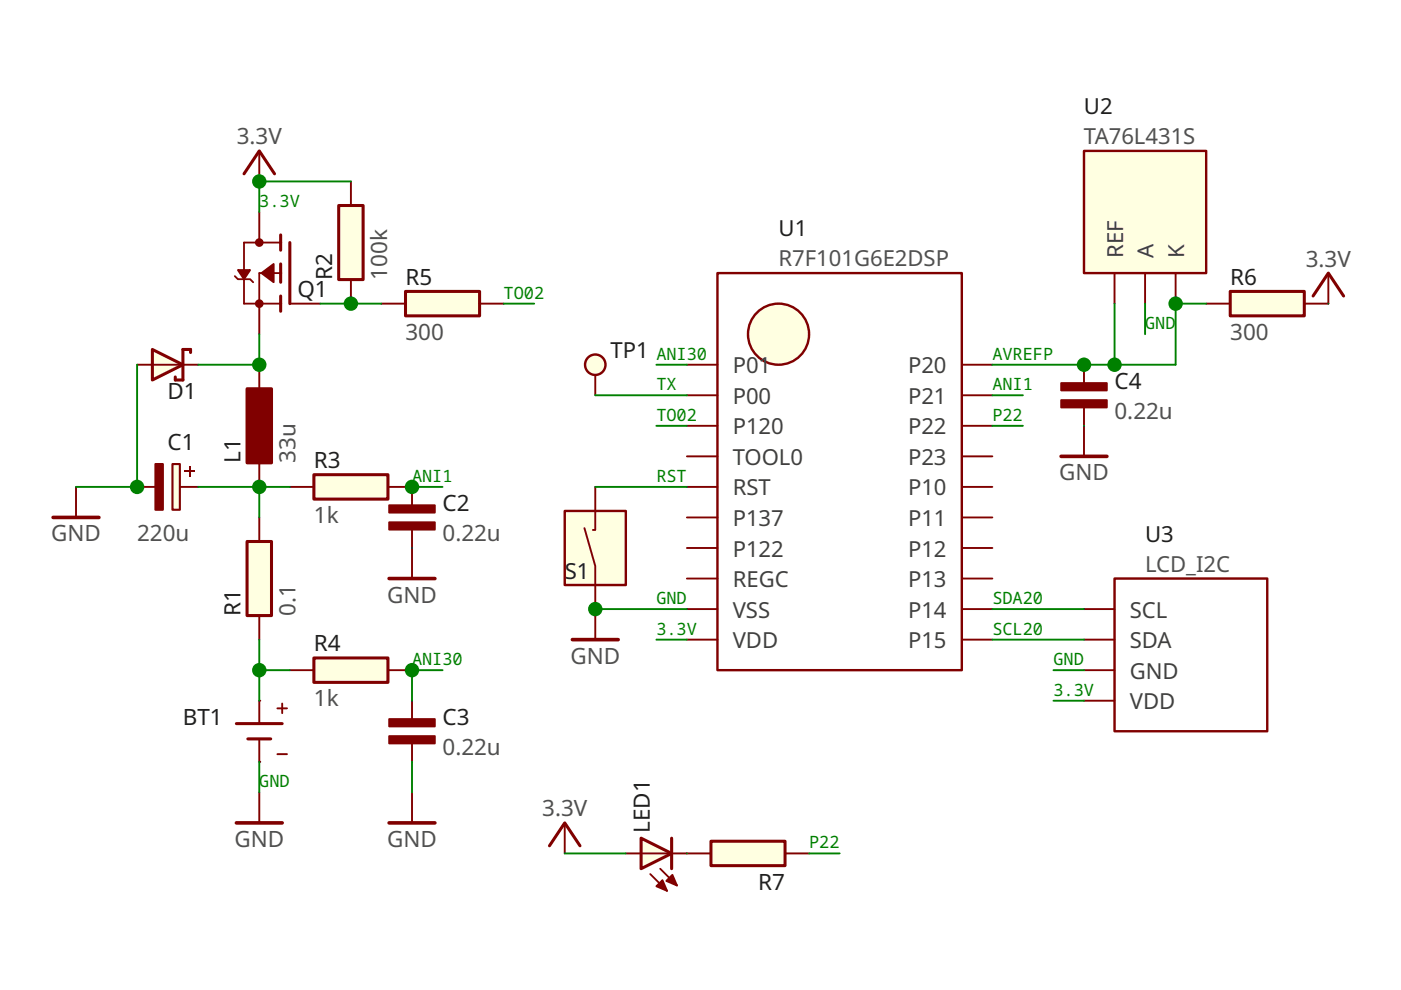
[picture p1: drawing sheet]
<svg xmlns="http://www.w3.org/2000/svg" width="297mm" height="210mm" viewBox="0 0 297 210" stroke-linecap="round" stroke-linejoin="round" font-family="sans-serif">
<path d="M82.5 122.7h9.7" fill="none" stroke="#800000" stroke-width=".76"/>
<path d="M87.4 116.2v6.5M229.8 129.1h6.5M229.8 135.6h6.5M229.8 142.1h6.5M229.8 148.6h6.5" fill="none" stroke="#800000" stroke-width=".4"/>
<path d="M236.3 122.7h32.4v32.3h-32.4z" fill="none" stroke="#800000" stroke-width=".51"/>
<path d="M71.8 43.6h5.2v15.7h-5.2z" fill-rule="evenodd" fill="#ffffe1" stroke="#800000" stroke-width=".65"/>
<path d="M74.4 38.5v5.1M74.4 59.3v5.1M55 77.3v5.1M229.8 77.3v3.9M55 98.1v5.1M229.8 86.4v3.9M119.7 174.5v6.4" fill="none" stroke="#800000" stroke-width=".4"/>
<path d="M52.4 82.4h5.2v15.7h-5.2z" fill-rule="evenodd" fill="#800000" stroke="#800000" stroke-width=".65"/>
<path d="M116.5 179.3l3.2-4.8 3.3 4.8" fill="none" stroke="#800000" stroke-width=".65"/>
<g fill="#800000" stroke="#800000" stroke-width=".38">
<path d="M225 81.2h9.7v1.6h-9.7z" fill-rule="evenodd"/>
<path d="M225 84.8h9.7v1.6h-9.7z" fill-rule="evenodd"/>
</g>
<path d="M52.4 114.8h5.2v15.7h-5.2z" fill-rule="evenodd" fill="#ffffe1" stroke="#800000" stroke-width=".65"/>
<path d="M55 109.7v5.1M55 130.5v5.1" fill="none" stroke="#800000" stroke-width=".4"/>
<g fill="#ffffe1" stroke="#800000" stroke-width=".65">
<path d="M59.5 57.9v1.9z"/>
<path d="M59.5 56v1.9z"/>
<path d="M59.5 64.4v1.6z"/>
<path d="M59.5 62.8v1.6z"/>
<path d="M59.5 51.4v1.6z"/>
<path d="M59.5 49.8v1.6z"/>
<path d="M61.4 51.4v13z"/>
</g>
<g fill="#ffffe1" stroke="#800000" stroke-width=".39">
<path d="M55 57.9h4.5z"/>
<path d="M55 57.9v6.5z"/>
<path d="M55 51.4h4.5z"/>
<path d="M51.7 59.2v5.2z"/>
<path d="M51.7 51.4v7.8z"/>
<path d="M51.7 51.4h3.3z"/>
<path d="M51.7 64.4h7.8z"/>
</g>
<g fill="#800000" stroke="#800000" stroke-width=".39">
<path d="M50.4 57.3h2.6l-1.3 1.9z"/>
<path d="M55.4 57.9l2.6-1.9v3.8z"/>
</g>
<g fill="#800000">
<circle cx="55" cy="51.4" r=".92"/>
<circle cx="55" cy="64.4" r=".92"/>
</g>
<path d="M49.8 58.6l.6 .6h2.6l.7 .6" fill="none" stroke="#800000" stroke-width=".39"/>
<path d="M55 45v6.4M55 64.4v6.5M61.4 64.4h6.5M229.8 90.3v6.5" fill="none" stroke="#800000" stroke-width=".4"/>
<path d="M225 96.8h9.7" fill="none" stroke="#800000" stroke-width=".76"/>
<path d="M66.5 100.6h15.8v5.2h-15.8z" fill-rule="evenodd" fill="#ffffe1" stroke="#800000" stroke-width=".65"/>
<path d="M61.4 103.2h5.1M82.3 103.2h5.1" fill="none" stroke="#800000" stroke-width=".4"/>
<path d="M119.7 108.3h13v15.7h-13z" fill-rule="evenodd" fill="#ffffe1" stroke="#800000" stroke-width=".51"/>
<path d="M123.9 112l2.3 8v4M126.2 108.3v4.1h-.5" fill="none" stroke="#800000" stroke-width=".41"/>
<path d="M16.1 103.2v6.5M126.2 103.2v5.1M126.2 124v5.1" fill="none" stroke="#800000" stroke-width=".4"/>
<path d="M11.3 109.7h9.7" fill="none" stroke="#800000" stroke-width=".76"/>
<circle cx="165.1" cy="70.9" r="6.5" fill="#ffffe1" stroke="#800000" stroke-width=".51"/>
<path d="M152.1 57.9h51.8v84.2h-51.8z" fill="none" stroke="#800000" stroke-width=".51"/>
<g fill="none" stroke="#800000" stroke-width=".4">
<path d="M145.6 77.3h6.5M203.9 77.3h6.5M145.6 90.3h6.5M145.6 96.8h6.5M145.6 83.8h6.5M203.9 90.3h6.5M203.9 96.8h6.5M203.9 83.8h6.5M145.6 103.2h6.5M145.6 116.2h6.5M145.6 109.7h6.5M203.9 103.2h6.5"/>
<path d="M203.9 116.2h6.5M203.9 109.7h6.5M145.6 135.6h6.5M145.6 129.1h6.5M145.6 122.7h6.5M203.9 135.6h6.5M203.9 129.1h6.5M203.9 122.7h6.5"/>
</g>
<circle cx="126.2" cy="77.3" r="2.17" fill="#ffffe1" stroke="#800000" stroke-width=".51"/>
<path d="M126.2 79.5v4.3" fill="none" stroke="#800000" stroke-width=".4"/>
<path d="M50.1 153.4h9.7M52.5 156.7h4.9" fill="none" stroke="#800000" stroke-width=".65"/>
<path d="M55 148.6v4.8M55 156.7v4.8M58.8 150.2h2M58.8 159.9h2M59.8 149.2v2" fill="none" stroke="#800000" stroke-width=".41"/>
<g fill="#800000">
<circle cx="55" cy="161.5" r=".2"/>
<circle cx="55" cy="148.6" r=".2"/>
</g>
<g fill="#ffffe1" stroke="#800000" stroke-width=".65">
<path d="M32.3 74.1l6.5 3.2-6.5 3.3z"/>
<path d="M38.8 74.1h1.6z"/>
<path d="M38.8 74.1v6.5z"/>
<path d="M40.4 74.1v.6z"/>
<path d="M37.2 80.6h1.6z"/>
<path d="M37.2 79.9v.7z"/>
</g>
<path d="M55 32v6.5M29.1 77.3h12.9M87.4 148.6v3.9M87.4 157.6v3.9M87.4 168v6.5" fill="none" stroke="#800000" stroke-width=".4"/>
<g fill="#800000" stroke="#800000" stroke-width=".38">
<path d="M82.5 152.5h9.7v1.5h-9.7z" fill-rule="evenodd"/>
<path d="M82.5 156.1h9.7v1.5h-9.7z" fill-rule="evenodd"/>
</g>
<path d="M82.5 174.5h9.7" fill="none" stroke="#800000" stroke-width=".76"/>
<path d="M51.7 36.9l3.3-4.9 3.2 4.9" fill="none" stroke="#800000" stroke-width=".65"/>
<path d="M36.6 98.4h1.5v9.7h-1.5z" fill-rule="evenodd" fill="#ffffe1" stroke="#800000" stroke-width=".45"/>
<path d="M33 98.4h1.5v9.7h-1.5z" fill-rule="evenodd" fill="#800000" stroke="#800000" stroke-width=".45"/>
<path d="M39.1 99.9h2.2M40.2 98.8v2.2" fill="none" stroke="#800000" stroke-width=".32"/>
<path d="M29.1 103.2h3.9M38.1 103.2h3.9" fill="none" stroke="#800000" stroke-width=".4"/>
<path d="M229.8 32h25.9v25.9h-25.9z" fill-rule="evenodd" fill="#ffffe1" stroke="#800000" stroke-width=".51"/>
<path d="M236.3 57.9v6.5M242.8 57.9v6.5M249.3 57.9v6.5" fill="none" stroke="#800000" stroke-width=".4"/>
<g fill="#ffffe1" stroke="#800000" stroke-width=".65">
<path d="M135.9 177.7l6.5 3.2-6.5 3.3z"/>
<path d="M142.4 177.7v6.5z"/>
</g>
<path d="M135.9 180.9h6.5z" fill="#ffffe1" stroke="#800000" stroke-width=".4"/>
<g fill="#ffffe1" stroke="#800000" stroke-width=".39">
<path d="M137.9 185.3l3.5 3.6z"/>
<path d="M140 184.2l3.5 3.5z"/>
</g>
<g fill="#800000" stroke="#800000" stroke-width=".39">
<path d="M139.2 187.9l1.3-1.3 .9 2.3z"/>
<path d="M141.3 186.8l1.3-1.3 .9 2.2z"/>
</g>
<path d="M87.4 103.2v3.9M87.4 112.3v3.9M126.2 129.1v6.5M132.7 180.9h3.2M142.4 180.9h3.2" fill="none" stroke="#800000" stroke-width=".4"/>
<path d="M121.4 135.6h9.7" fill="none" stroke="#800000" stroke-width=".76"/>
<g fill="#800000" stroke="#800000" stroke-width=".38">
<path d="M82.5 107.1h9.7v1.6h-9.7z" fill-rule="evenodd"/>
<path d="M82.5 110.7h9.7v1.6h-9.7z" fill-rule="evenodd"/>
</g>
<path d="M66.5 139.5h15.8v5.2h-15.8z" fill-rule="evenodd" fill="#ffffe1" stroke="#800000" stroke-width=".65"/>
<path d="M281.6 57.9v6.5M61.4 142.1h5.1M82.3 142.1h5.1M55 168v6.5" fill="none" stroke="#800000" stroke-width=".4"/>
<path d="M278.4 62.8l3.2-4.9 3.3 4.9" fill="none" stroke="#800000" stroke-width=".65"/>
<path d="M50.1 174.5h9.7" fill="none" stroke="#800000" stroke-width=".76"/>
<path d="M260.8 61.8h15.7v5.2h-15.7z" fill-rule="evenodd" fill="#ffffe1" stroke="#800000" stroke-width=".65"/>
<path d="M255.7 64.4h5.1M276.5 64.4h5.1" fill="none" stroke="#800000" stroke-width=".4"/>
<path d="M150.7 178.4h15.7v5.1h-15.7z" fill-rule="evenodd" fill="#ffffe1" stroke="#800000" stroke-width=".65"/>
<path d="M145.6 180.9h5.1M166.4 180.9h5.1" fill="none" stroke="#800000" stroke-width=".4"/>
<path d="M86 61.8h15.7v5.2h-15.7z" fill-rule="evenodd" fill="#ffffe1" stroke="#800000" stroke-width=".65"/>
<path d="M80.9 64.4h5.1M101.7 64.4h5.1" fill="none" stroke="#800000" stroke-width=".4"/>
<g fill="none" stroke="#008000" stroke-width=".4">
<path d="M74.4 38.5h-19.4v6.5M29.1 77.3v25.9h-13M55 70.9v6.4h-13M67.9 64.4h13M74.4 64.4h.1M106.8 64.4h6.5M139.2 77.3h6.4M236.3 64.4v12.9M242.8 64.4v6.5M255.7 64.4h-6.4v12.9h-38.9M281.6 64.4h.1M126.2 83.8h19.4"/>
<path d="M139.2 90.3h6.4M210.4 90.3h6.5M210.4 83.8h6.5M229.8 90.3h.1M42 103.2h19.4M55 103.2v6.5M87.4 103.2h6.4M87.4 103.2h.1M87.4 116.2h.1M126.2 103.2h19.4M55 135.6v13M126.2 129.1h19.4"/>
<path d="M126.2 129.1h.1M139.2 135.6h6.4M210.4 129.1h19.4M210.4 135.6h19.4M55 142.1h6.4M93.8 142.1h-6.4v6.5M223.4 142.1h6.4M223.4 148.6h6.4M55 161.5v6.5M87.4 161.5v6.5M119.7 180.9h13M145.6 180.9h.1"/>
<path d="M171.5 180.9h6.5"/>
</g>
<g fill="#008000">
<circle cx="55" cy="77.3" r="1.53"/>
<circle cx="55" cy="103.2" r="1.53"/>
<circle cx="229.8" cy="77.3" r="1.53"/>
<circle cx="126.2" cy="129.1" r="1.53"/>
<circle cx="55" cy="38.5" r="1.53"/>
<circle cx="29.1" cy="103.2" r="1.53"/>
<circle cx="249.3" cy="64.4" r="1.53"/>
<circle cx="87.4" cy="103.2" r="1.53"/>
<circle cx="87.4" cy="142.1" r="1.53"/>
<circle cx="236.3" cy="77.3" r="1.53"/>
<circle cx="55" cy="142.1" r="1.53"/>
<circle cx="74.4" cy="64.4" r="1.53"/>
</g>
<g font-size="4.8" fill="#505050">
<text x="50.2" y="30.6">3.3V</text>
<text x="82.1" y="59.3" transform="rotate(-90 82.1 59.3)">100k</text>
<text x="276.9" y="56.5">3.3V</text>
<text x="86" y="72.1">300</text>
<text x="260.8" y="72.1">300</text>
<text x="236.3" y="88.9">0.22u</text>
<text x="62.6" y="98.1" transform="rotate(-90 62.6 98.1)">33u</text>
<text x="224.6" y="101.8">GND</text>
<text x="66.5" y="110.9">1k</text>
<text x="10.8" y="114.8">GND</text>
<text x="29.1" y="114.8">220u</text>
<text x="93.8" y="114.8">0.22u</text>
<text x="62.6" y="130.5" transform="rotate(-90 62.6 130.5)">0.1</text>
<text x="82.1" y="127.7">GND</text>
<text x="120.9" y="140.7">GND</text>
<text x="66.5" y="149.8">1k</text>
<text x="93.8" y="160.1">0.22u</text>
<text x="115" y="173.1">3.3V</text>
<text x="49.7" y="179.6">GND</text>
<text x="82.1" y="179.6">GND</text>
</g>
<g font-size="4.8" fill="#202020">
<text x="70.4" y="59.3" transform="rotate(-90 70.4 59.3)">R2</text>
<text x="63.1" y="63">Q1</text>
<text x="86" y="60.4">R5</text>
<text x="260.8" y="60.4">R6</text>
<text x="236.3" y="82.4">C4</text>
<text x="35.5" y="84.6">D1</text>
<text x="35.5" y="95.4">C1</text>
<text x="51" y="98.1" transform="rotate(-90 51 98.1)">L1</text>
<text x="66.5" y="99.3">R3</text>
<text x="93.8" y="108.3">C2</text>
<text x="51" y="130.5" transform="rotate(-90 51 130.5)">R1</text>
<text x="66.5" y="138.1">R4</text>
<text x="38.8" y="153.7">BT1</text>
<text x="93.8" y="153.7">C3</text>
<text x="137.8" y="176.6" transform="rotate(-90 137.8 176.6)">LED1</text>
<text x="160.8" y="188.6">R7</text>
</g>
<g font-size="4.7" fill="#202020">
<text x="229.8" y="24.2">U2</text>
<text x="165.1" y="50.1">U1</text>
<text x="129.4" y="76">TP1</text>
<text x="242.8" y="114.8">U3</text>
<text x="119.7" y="122.7">S1</text>
</g>
<g font-size="4.7" fill="#505050">
<text x="229.8" y="30.5">TA76L431S</text>
<text x="165.1" y="56.4">R7F101G6E2DSP</text>
<text x="242.8" y="121.2">LCD_I2C</text>
</g>
<g font-size="4.7" fill="#404040">
<text x="238.1" y="54.7" transform="rotate(-90 238.1 54.7)">REF</text>
<text x="244.6" y="54.7" transform="rotate(-90 244.6 54.7)">A</text>
<text x="251.1" y="54.7" transform="rotate(-90 251.1 54.7)">K</text>
<text x="155.4" y="79.2">P01</text>
<text x="192.5" y="79.2">P20</text>
<text x="155.4" y="85.6">P00</text>
<text x="192.5" y="85.6">P21</text>
<text x="155.4" y="92.1">P120</text>
<text x="192.5" y="92.1">P22</text>
<text x="155.4" y="98.6">TOOL0</text>
<text x="192.5" y="98.6">P23</text>
<text x="155.4" y="105.1">RST</text>
<text x="192.5" y="105.1">P10</text>
<text x="155.4" y="111.5">P137</text>
<text x="192.5" y="111.5">P11</text>
<text x="155.4" y="118">P122</text>
<text x="192.5" y="118">P12</text>
<text x="155.4" y="124.5">REGC</text>
<text x="192.5" y="124.5">P13</text>
<text x="155.4" y="131">VSS</text>
<text x="192.5" y="131">P14</text>
<text x="239.5" y="131">SCL</text>
<text x="155.4" y="137.4">VDD</text>
<text x="192.5" y="137.4">P15</text>
<text x="239.5" y="137.4">SDA</text>
<text x="239.5" y="143.9">GND</text>
<text x="239.5" y="150.4">VDD</text>
</g>
<g font-size="3.6" fill="#008000">
<text x="55" y="43.9">3.3V</text>
<text x="106.8" y="63.3">TO02</text>
<text x="242.8" y="69.8">GND</text>
<text x="139.2" y="76.3">ANI30</text>
<text x="210.4" y="76.3">AVREFP</text>
<text x="139.2" y="82.8">TX</text>
<text x="210.4" y="82.8">ANI1</text>
<text x="139.2" y="89.2">TO02</text>
<text x="210.4" y="89.2">P22</text>
<text x="87.4" y="102.2">ANI1</text>
<text x="139.2" y="102.2">RST</text>
<text x="139.2" y="128.1">GND</text>
<text x="210.4" y="128.1">SDA20</text>
<text x="139.2" y="134.6">3.3V</text>
<text x="210.4" y="134.6">SCL20</text>
<text x="87.4" y="141">ANI30</text>
<text x="223.4" y="141">GND</text>
<text x="223.4" y="147.5">3.3V</text>
<text x="55" y="166.9">GND</text>
<text x="171.5" y="179.9">P22</text>
</g>
</svg>
